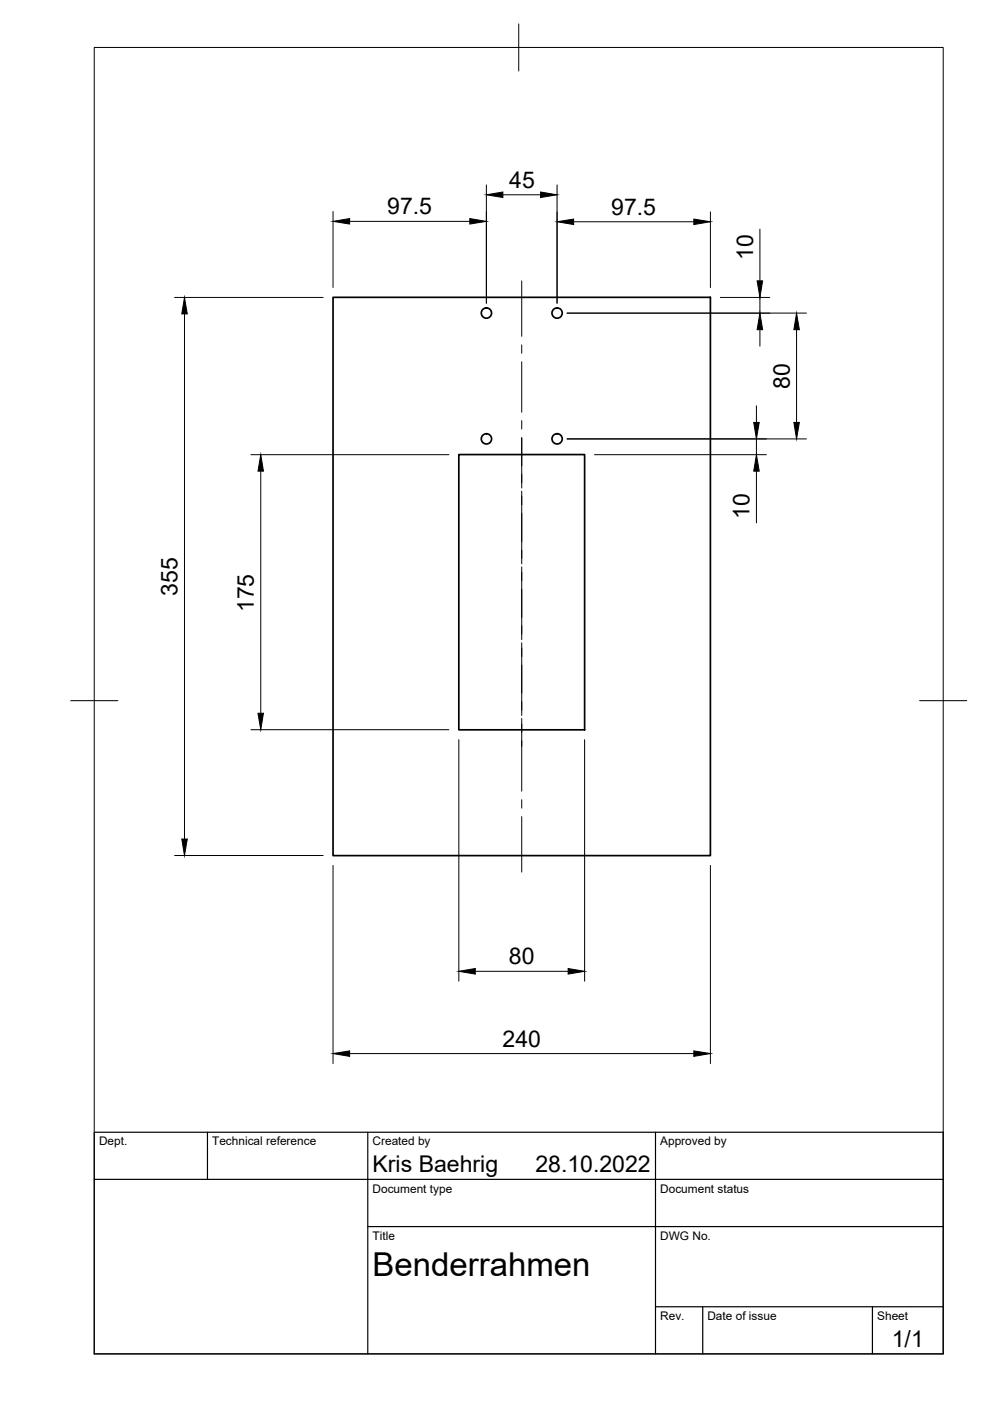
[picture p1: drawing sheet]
<svg xmlns="http://www.w3.org/2000/svg" width="210mm" height="297mm" viewBox="0 0 210 297" stroke-linecap="round" stroke-linejoin="round" font-family="sans-serif">
<!-- layer: Visible -->
<g fill="none" stroke="#000" stroke-width=".36">
<path d="M70.6 63h80v118.4h-80zM97.3 96.4h26.7v58.3h-26.7z"/>
<circle cx="103.1" cy="66.4" r="1.09"/>
<circle cx="118.1" cy="66.4" r="1.09"/>
<circle cx="103.1" cy="93" r="1.09"/>
<circle cx="118.1" cy="93" r="1.09"/>
</g>
<!-- layer: BORDER -->
<path d="M20 10.1h180v276.9h-180zM110 5.1v10M15 148.6h10M195 148.6h10" fill="none" stroke="#000" stroke-width=".21"/>
<!-- layer: TITLEBLOCK -->
<path d="M20 240.1h180v46.9h-180zM20 250h180M44 240.1v9.9M78 240.1v46.9M139 240.1v46.9M78 260.1h122M139 277.1h61M149 277.1v9.9M185 277.1v9.9" fill="none" stroke="#000" stroke-width=".25"/>
<!-- layer: FD_Dimensions -->
<g fill="none" stroke="#000" stroke-width=".21">
<path d="M103.1 39.2v25.1M118.1 39.2v25.1M70.6 44.8v16.2M74.1 46.9h25.5M106.6 41.3h8M121.6 47h25.5M150.6 44.9v16.1M161.1 48.6v10.9M37 63.1h31.5M39.1 66.6v111.3M120.2 66.4h50.8M152.7 63.1h10.5"/>
<path d="M161.1 63.1v3.3M161.1 69.9v3.5M168.9 69.9v19.7M53.2 96.4h42M55.3 99.9v51.3M120.2 93.1h50.8M126 96.4h36.5M160.4 86v3.6M160.4 93.1v3.3M160.4 99.9v11M53.2 154.7h42M97.3 156.8v51.2"/>
<path d="M124 156.8v51.2M37 181.4h31.5M70.6 183.5v42M150.6 183.5v42M100.8 205.9h19.7M74.1 223.4h73"/>
</g>
<g fill="#000" stroke="#000" stroke-width=".21">
<path d="M70.6 46.9l3.5-.6v1.2zM99.6 46.3l3.5 .6-3.5 .6zM103.1 41.3l3.5-.6v1.2zM114.6 40.7l3.5 .6-3.5 .6zM118.1 47l3.5-.6v1.2zM147.1 46.4l3.5 .6-3.5 .6zM160.5 59.5h1.2l-.6 3.6zM39.1 63.1l.6 3.5h-1.2zM161.1 66.4l.6 3.5h-1.2zM168.9 66.4l.6 3.5h-1.2zM55.3 96.4l.6 3.5h-1.2zM159.8 89.6h1.2l-.6 3.5z"/>
<path d="M160.4 96.4l.6 3.5h-1.2zM168.3 89.6h1.2l-.6 3.5zM54.7 151.2h1.2l-.6 3.5zM38.5 177.9h1.2l-.6 3.5zM97.3 205.9l3.5-.6v1.2zM120.5 205.3l3.5 .6-3.5 .6zM70.6 223.4l3.5-.6v1.2zM147.1 222.8l3.5 .6-3.5 .6z"/>
</g>
<!-- layer: Smart Centers -->
<path d="M110.6 59.5v11.8M110.6 73.1v1.8M110.6 76.7v10.7M110.6 89.2v1.8M110.6 92.8v10.7M110.6 104.1v15.4M110.6 120.2v15.4M110.6 136.3v15.4M110.6 152.3v15.5M110.6 169.6v1.7M110.6 173.1v11.8" fill="none" stroke="#000" stroke-width=".21"/>
<text font-size="7" x="79" y="270.6">Benderrahmen</text>
<g font-size="4.9">
<text x="108" y="39.8">45</text>
<text x="82.1" y="45.5">97.5</text>
<text x="129.6" y="45.6">97.5</text>
<text x="159.7" y="55.2" transform="rotate(-90 159.7 55.2)">10</text>
<text x="167.4" y="82.4" transform="rotate(-90 167.4 82.4)">80</text>
<text x="158.9" y="110" transform="rotate(-90 158.9 110)">10</text>
<text x="37.7" y="126.3" transform="rotate(-90 37.7 126.3)">355</text>
<text x="53.8" y="129.8" transform="rotate(-90 53.8 129.8)">175</text>
<text x="107.9" y="204.5">80</text>
<text x="106.6" y="221.9">240</text>
<text x="79" y="248.5">Kris Baehrig</text>
<text x="113.5" y="248.5">28.10.2022</text>
<text x="189.1" y="285.7">1/1</text>
</g>
<g font-size="2.5">
<text x="21" y="242.9">Dept.</text>
<text x="45" y="242.9">Technical reference</text>
<text x="79" y="242.9">Created by</text>
<text x="140" y="242.9">Approved by</text>
<text x="79" y="252.8">Document type</text>
<text x="140" y="252.8">Document status</text>
<text x="79" y="262.9">Title</text>
<text x="140" y="262.9">DWG No.</text>
<text x="140" y="279.9">Rev.</text>
<text x="150" y="279.9">Date of issue</text>
<text x="186" y="279.9">Sheet</text>
</g>
</svg>
